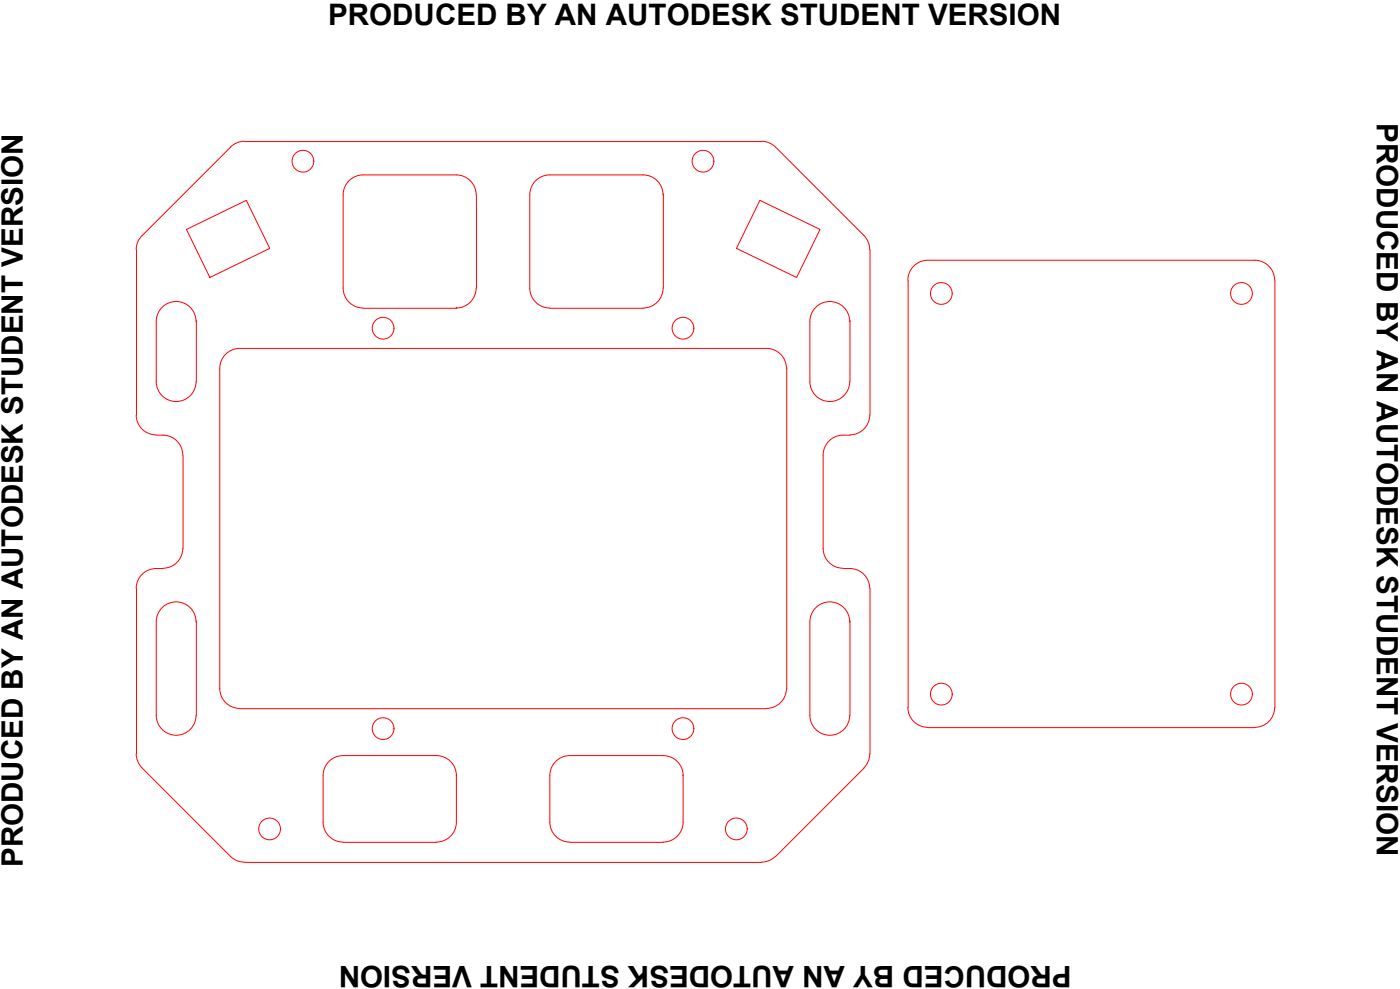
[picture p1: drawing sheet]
<svg xmlns="http://www.w3.org/2000/svg" width="210mm" height="148mm" viewBox="0 0 210 148" stroke-linecap="round" stroke-linejoin="round" font-family="sans-serif">
<!-- layer: 0 -->
<g fill="none" stroke="#f00" stroke-width=".15">
<path d="M20.5 37.4v24.8M28 34.4l8.9-4.4 3.5 7.2-8.9 4.4zM36.7 21.2a2.98 2.98 0 0 0-2.2 .8l-13.2 13.3a2.82 2.82 0 0 0-.9 2.1M36.7 21.2h77.5M54.4 26.2a2.98 2.98 0 0 0-3 3v14M54.5 26.2h13.9M68.4 26.2a2.98 2.98 0 0 1 3 3M71.4 29.2v14M99.4 29.2a2.98 2.98 0 0 0-3-3h-14a2.98 2.98 0 0 0-3 3v14M99.5 29.2h.1M99.5 29.2v14M113.9 30l9.1 4.4-3.6 7.2-9-4.4z"/>
<path d="M114.2 21.2a2.98 2.98 0 0 1 2.1 .8M116.3 22.1l13.2 13.2a2.98 2.98 0 0 1 .9 2.1M130.4 37.4v24.8M139.1 39a2.98 2.98 0 0 0-3 3M139.1 39h49a2.98 2.98 0 0 1 3 3M23.4 57.2a2.98 2.98 0 0 0 3 3 2.98 2.98 0 0 0 3-3M29.4 48.2a2.98 2.98 0 0 0-3-3 2.98 2.98 0 0 0-3 3v9M29.4 48.2h.1M29.4 48.2v9M32.9 55.2v47.9a2.98 2.98 0 0 0 3 3M51.4 43.2a2.98 2.98 0 0 0 3 2.9M54.5 46.2h13.9"/>
<path d="M68.4 46.2h.1M71.4 43.2a2.98 2.98 0 0 1-3 2.9M79.4 43.2a2.98 2.98 0 0 0 3 2.9M82.4 46.2h14M99.4 43.2a2.98 2.98 0 0 1-3 2.9M114.9 52.2a2.98 2.98 0 0 1 3 3M114.9 52.2h-79a2.98 2.98 0 0 0-3 3M118 55.2h.1M118 55.2v48M121.4 57.2a2.98 2.98 0 0 0 3 3 2.98 2.98 0 0 0 3-3M127.4 48.2a2.98 2.98 0 0 0-3-3 2.98 2.98 0 0 0-3 3v9M127.4 48.2h.1"/>
<path d="M127.4 48.2v9M136.2 42v64M191.1 42v64M20.4 62.2a2.98 2.98 0 0 0 3 3M23.4 65.2h1M24.4 65.2a2.98 2.98 0 0 1 3 3M27.4 68.2v14M126.4 65.2a2.98 2.98 0 0 0-3 3v13.9a2.98 2.98 0 0 0 3 3M126.4 65.2h1M130.4 62.2a2.98 2.98 0 0 1-3 3M20.5 88.2v24.7M23.4 85.2a2.98 2.98 0 0 0-3 3"/>
<path d="M23.4 93.2a2.98 2.98 0 0 1 3-3 2.98 2.98 0 0 1 3 3M23.4 93.2v14M23.4 85.2h1M27.4 82.1a2.98 2.98 0 0 1-3 3M29.4 93.2h.1M29.4 93.2v14M121.4 93.2a2.98 2.98 0 0 1 3-3 2.98 2.98 0 0 1 3 3M121.4 93.2v14M126.4 85.2h1M127.4 85.2a2.98 2.98 0 0 1 3 3M127.4 93.2h.1M127.4 93.2v14"/>
<path d="M130.4 88.2v24.7M20.4 112.9a2.98 2.98 0 0 0 .9 2.1M21.3 115.1l13.2 13.2a2.98 2.98 0 0 0 2.2 .9M23.4 107.2a2.98 2.98 0 0 0 3 3 2.98 2.98 0 0 0 3-3M36 106.2h78.9M51.4 113.2a2.98 2.98 0 0 0-3 3v7M51.4 113.2h14a2.98 2.98 0 0 1 3 3M68.4 116.2h.1M68.4 116.2v7M85.4 113.2a2.98 2.98 0 0 0-3 3v7M85.4 113.2h14a2.98 2.98 0 0 1 3 3M102.4 116.2h.1"/>
<path d="M102.4 116.2v7M117.9 103.1a2.98 2.98 0 0 1-3 3M121.4 107.2a2.98 2.98 0 0 0 3 3 2.98 2.98 0 0 0 3-3M129.6 115.1l-13.3 13.2M130.4 112.9a2.98 2.98 0 0 1-.9 2.1M136.1 106a2.98 2.98 0 0 0 3 3M139.1 109h49M191.1 106a2.98 2.98 0 0 1-3 3M36.7 129.2h77.5M48.4 123.2a2.98 2.98 0 0 0 3 3M51.4 126.2h14.1M68.4 123.2a2.98 2.98 0 0 1-3 3"/>
<path d="M82.4 123.2a2.98 2.98 0 0 0 3 3M85.4 126.2h14.1M102.4 123.2a2.98 2.98 0 0 1-3 3M116.3 128.3a2.98 2.98 0 0 1-2.1 .9"/>
<circle cx="45.4" cy="24.2" r="1.63"/>
<circle cx="105.4" cy="24.2" r="1.63"/>
<circle cx="57.4" cy="49.2" r="1.63"/>
<circle cx="102.4" cy="49.2" r="1.63"/>
<circle cx="141.1" cy="44" r="1.63"/>
<circle cx="186.1" cy="44" r="1.63"/>
<circle cx="57.4" cy="109.2" r="1.63"/>
<circle cx="102.4" cy="109.2" r="1.63"/>
<circle cx="141.1" cy="104" r="1.63"/>
<circle cx="186.1" cy="104" r="1.63"/>
<circle cx="40.4" cy="124.2" r="1.63"/>
<circle cx="110.4" cy="124.2" r="1.63"/>
</g>
<g font-size="4.4">
<text x="49.2" y="3.7">PRODUCED BY AN AUTODESK STUDENT VERSION</text>
<text x="206.4" y="18.5" transform="rotate(90 206.4 18.5)">PRODUCED BY AN AUTODESK STUDENT VERSION</text>
<text x="3.4" y="129.9" transform="rotate(-90 3.4 129.9)">PRODUCED BY AN AUTODESK STUDENT VERSION</text>
<text x="160.7" y="144.7" transform="rotate(180 160.7 144.7)">PRODUCED BY AN AUTODESK STUDENT VERSION</text>
</g>
</svg>
